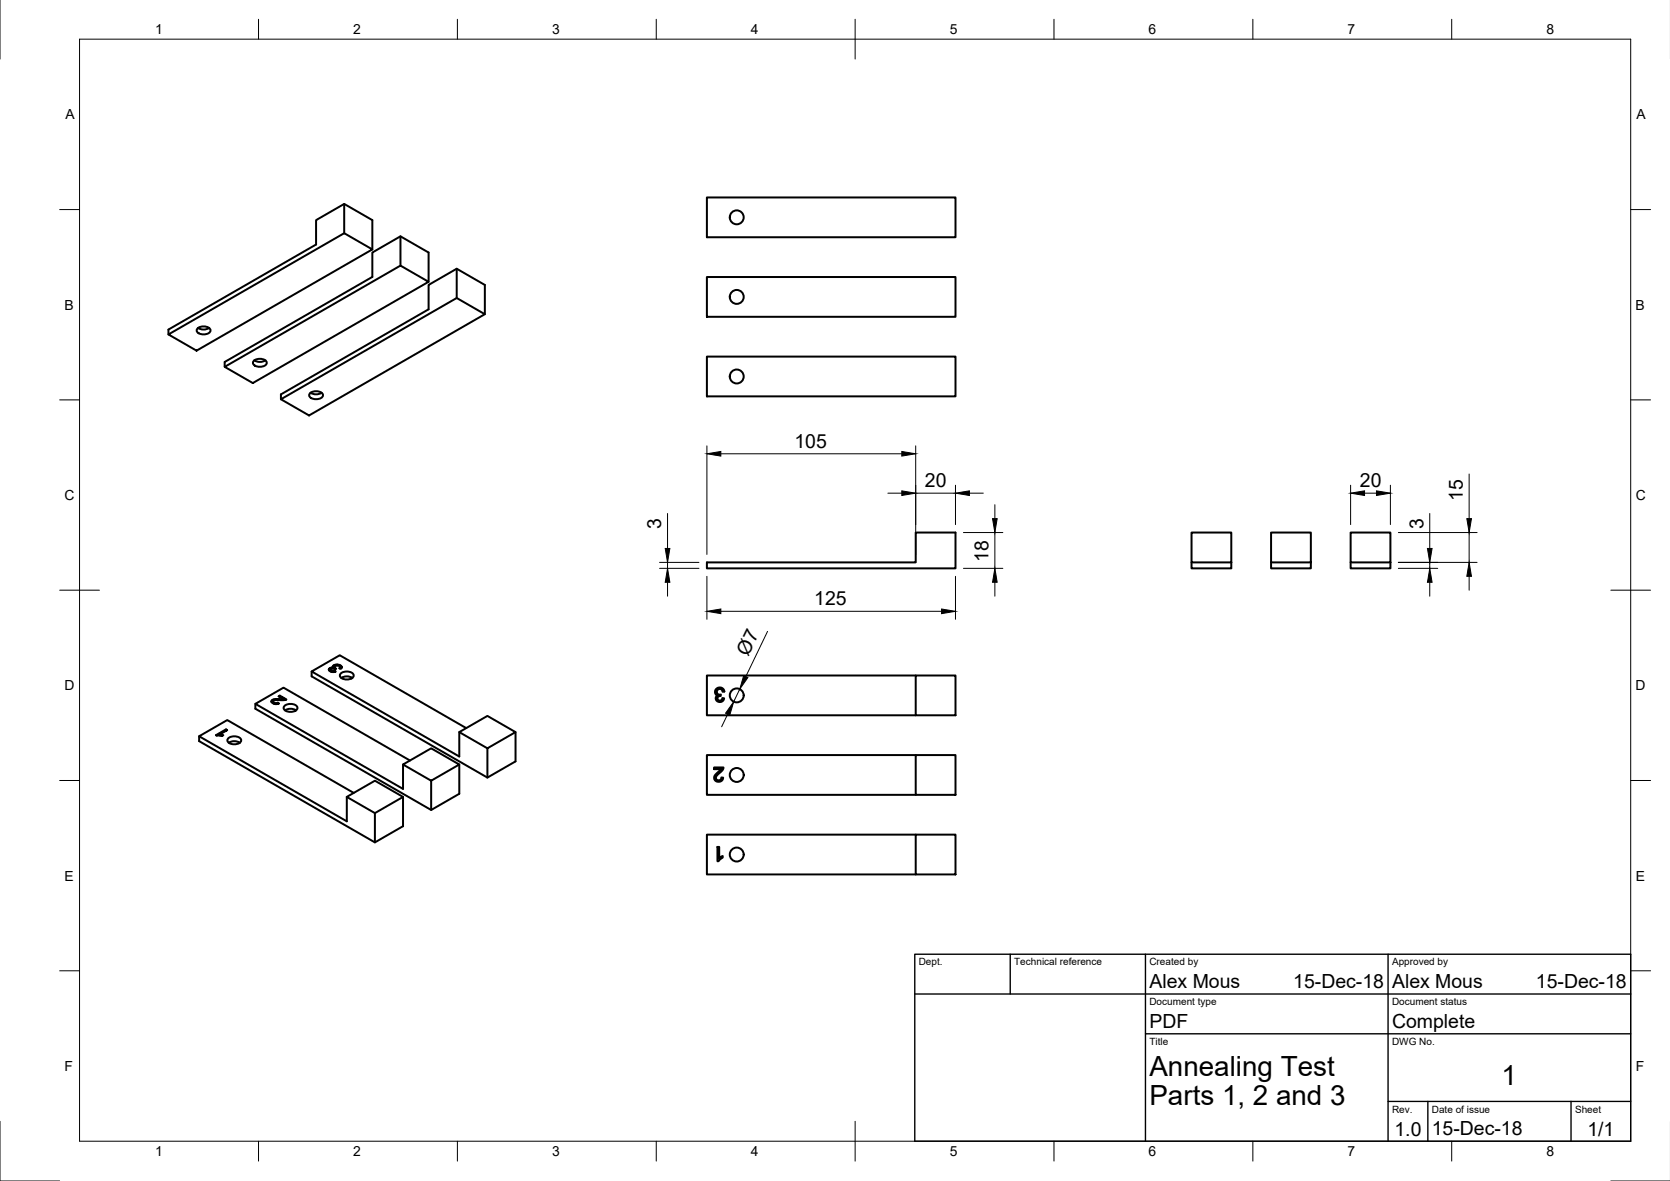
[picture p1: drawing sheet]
<svg xmlns="http://www.w3.org/2000/svg" width="420mm" height="297mm" viewBox="0 0 420 297" stroke-linecap="round" stroke-linejoin="round" font-family="sans-serif">
<!-- layer: Visible -->
<g fill="none" stroke="#000" stroke-width=".5">
<path d="M86.6 51.3v7.4M100.8 59.4v7.4M177.9 49.7h62.5v10h-62.5zM93.7 62.7v-7.3l-7.1-4.1-7.1 4.1v6.1l-37.1 21.4v1.2M107.8 70.9v-7.4l-7-4.1-7.1 4.1v6.2l-37.2 21.3v1.3M114.9 67.6v7.4M122 79v-7.3l-7.1-4.1-7.1 4.1v6.1l-37.1 21.4v1.2M177.9 69.7h62.5v10h-62.5zM42.4 84.1l44.2-25.4 7.1 4-44.2 25.5zM49.7 82.7a2.28 2.28 0 0 1 3.3 .2 1.51 1.51 0 0 1-2 1.2 1.34 1.34 0 0 1-1.5-1.2zM49.8 82.5a2.65 2.65 0 0 0 2.8 0M56.5 92.3l44.3-25.5 7 4.1-44.2 25.4z"/>
<path d="M63.8 90.8a2.28 2.28 0 0 1 3.3 .3 1.51 1.51 0 0 1-2 1.1 1.34 1.34 0 0 1-1.5-1.1zM64 90.6a2.65 2.65 0 0 0 2.8 0M78 98.9a2.28 2.28 0 0 1 3.3 .3 1.51 1.51 0 0 1-2 1.2 1.34 1.34 0 0 1-1.5-1.2zM78.1 98.8a2.65 2.65 0 0 0 2.8 0M177.9 89.7h62.5v10h-62.5zM70.7 100.4l44.2-25.4 7.1 4-44.2 25.5zM299.8 133.9h10v7.5h-10zM319.8 133.9h10v7.5h-10zM339.8 133.9h10v7.5h-10zM177.9 141.4h52.5v-7.5h10v9.1h-62.5zM299.8 141.4v1.6h10v-1.6M319.8 141.4v1.6h10v-1.6"/>
<path d="M339.8 141.4v1.6h10v-1.6M64.3 177v1.3l44.2 25.4 7.1-4.1v-7.3M68.6 176l-.3 .4 .2 .4 .9 .3 .8-.2-.3-.2 .1 .3M68.6 176.2l-.3 .3M68.9 176.7l-.2-.2 .2 .4M68.9 175.9l-.3 .1v.2l.3-.1M69.4 176.9l-.5-.2v.2l.5 .2M69.4 175.8l-.5 .1v.2l.5-.1M69.9 176.7l-.5 .2v.2l.5-.2M70.4 175l-.3 .1 1.2 .7M70.4 175.2h-.1M71 175.9l.3-.1v.3h-.3z"/>
<path d="M71 175.9l-1.6-.1v.2l1.6 .1M71.5 177.6a2.28 2.28 0 0 1 3.3 .3 1.51 1.51 0 0 1-2 1.1 1.34 1.34 0 0 1-1.4-1.1zM71.7 178.7a2.65 2.65 0 0 1 2.8 0M71.9 176l-1.5-.8v-.2l1.7 .9-.8 .2h-2.1l-.5 .4M78.4 168.9v1.2l44.2 25.5 7.1-4.1v-7.4M82.7 168.3l.1 .3 .4 .3h1.3l-.3-.2 .1 .3M82.7 168.5h.1M83 168l-.3 .5 .3-.2M83.3 168.7l-.2-.2 .2 .4M83.4 167.9l-.4 .1v.3l.4-.2M83.7 167.6l.1 .6M83.7 168.8l-.4-.1v.2l.4 .1"/>
<path d="M83.8 168l-.4-.1v.2h.4M84 167.3l-.3 .4M84 167.5l-.3 .3M84.1 167.8l.4-.4h.6l.5 .3-.1 .4M84.2 168.7l-.5 .1v.2l.5-.1M84.3 168.1l-.2-.3 .2 .5M84.4 168.3l-.1-.2 .3 .1-.3 .1-.8-.2-.4 .4M84.8 167.1l-.8 .2v.2l.8-.2M85.6 167.7l-.2 .4 .3 .1 .3-.4-.4-.4 .4 .5M85.6 167.4l-.8-.3v.2l.8 .3M85.7 169.4a2.28 2.28 0 0 1 3.3 .3 1.51 1.51 0 0 1-2 1.2 1.34 1.34 0 0 1-1.5-1.2zM85.9 170.5a2.65 2.65 0 0 1 2.7 0"/>
<path d="M180.2 173.2l.5-.2 .7-.1 .7 .7 .1 .3-.4 .1-.3-.6-.6-.1-.5 .5 .2 .7 .8 .2-.1 .4-.7 .3 .1 .7 .6 .1 .5-.6h.4l-.2 .5-.5 .4h-.8l-.6-.6v-.5l.5-.5-.5-.2-.2-.4 .1-.7zM230.4 169.9h10v10h-10zM230.4 169.9h-52.5v10h52.5M50.1 185.2v1.2l44.2 25.5 7.1-4.1v-7.4M55.7 184.8h-.5v.2h.5M56.9 183.4l-2.6 1.5 1.6 .2 .3-.2-.5-.1v.2l.2 .1M56.9 183.6l-2.4 1.4M57 183.7l-.1-.3 .3 .2-2 1.2M57.4 185.7a2.28 2.28 0 0 1 3.3 .3 1.51 1.51 0 0 1-2 1.2 1.34 1.34 0 0 1-1.5-1.2zM57.6 186.8a2.65 2.65 0 0 1 2.7 0M89 199.4l-31.8-18.3-7.1 4.1 37.1 21.4v-6.2M101.4 192.3l7.1-4.1 7.1 4.1-7.1 4.1z"/>
<path d="M103.1 191.3l-31.8-18.3-7 4 37.1 21.4v-6.1M108.5 196.4v7.3M115.6 184.1l7-4 7.1 4-7.1 4.1zM117.3 183.1l-31.8-18.3-7.1 4.1 37.2 21.4v-6.2M122.6 188.2v7.4M179.7 193h2.3l-.2 .7-1.3 1.2-.4 .6 .2 .5 .5 .3 .5-.2 .2-.6 .4 .1-.1 .6-.5 .3h-1.1l-.4-.4-.1-.5 .3-.7 1.4-1.4h-1.7zM230.4 189.9h10v10h-10zM230.4 189.9h-52.5v10h52.5M87.2 200.4l7.1-4 7.1 4-7.1 4.1zM94.3 204.5v7.4M180.5 213h.4v2.8l.9-.5v.4l-1 .9h-.3zM230.4 209.9h10v10h-10z"/>
<path d="M230.4 209.9h-52.5v10h52.5"/>
<circle cx="185.4" cy="54.7" r="1.75"/>
<circle cx="185.4" cy="74.7" r="1.75"/>
<circle cx="185.4" cy="94.7" r="1.75"/>
<circle cx="185.4" cy="174.9" r="1.75"/>
<circle cx="185.4" cy="194.9" r="1.75"/>
<circle cx="185.4" cy="214.9" r="1.75"/>
</g>
<!-- layer: Visible Narrow -->
<path d="M70.4 175.8v.3" fill="none" stroke="#000" stroke-width=".35"/>
<!-- layer: Border -->
<g fill="none" stroke="#000" stroke-width=".25">
<path d="M0 -.1v15M20 9.9h390.3v277.1h-390.3zM65 4.8v5.1M115.1 4.8v5.1M165.1 4.8v5.1M215.1 4.8v10.1M265.2 4.8v5.1M315.2 4.8v5.1M365.2 4.8v5.1M15 52.7h5M410.3 52.7h5M15 100.6h5"/>
<path d="M410.3 100.6h5M15 148.4h10M405.3 148.4h10M15 196.3h5M410.3 196.3h5M15 244.2h5M410.3 244.2h5M0 282v15h15M65 287v5M115.1 287v5M165.1 287v5M215.1 282v10"/>
<path d="M265.2 287v5M315.2 287v5M365.2 287v5M405.3 297h14.9"/>
</g>
<!-- layer: TitleBlock -->
<path d="M230.2 240h180.1v47h-180.1zM230.2 250h180.1M254.2 240v10M288.2 240v47M349.2 240v47M288.2 260h122.1M349.2 277h61.1M359.2 277v10M395.3 277v10" fill="none" stroke="#000" stroke-width=".35"/>
<!-- layer: Dimensions -->
<g fill="none" stroke="#000" stroke-width=".25">
<path d="M177.9 112.1v27.3M181.4 114.1h45.5M230.4 112.1v27.3M369.6 119.2v11.2M167.9 129.2v8.7M223.4 124h3.5M230.4 124h10M240.4 122v9.9M242.4 133.9h9.9M243.9 124h3.5M250.3 126.9v3.5M250.3 133.9v9.1"/>
<path d="M339.8 122v9.9M343.3 124h3M349.8 122v9.9M351.8 133.9h19.8M359.7 129.2v8.7M369.6 133.9v7.5M165.9 143h10M165.9 141.4h10M167.9 141.4v1.6M167.9 146.5v3.5M177.9 145v10.8M181.4 153.8h55.5"/>
<path d="M193.1 158.8l-5.5 11.4M240.4 145v10.8M242.4 143h9.9M250.3 146.5v3.5M351.8 143h9.9M351.8 141.4h19.8M359.7 141.4v1.6M359.7 146.5v3.5M369.6 145v3.5M183.1 179.6l-1.5 3.2M186.1 173.3l-1.5 3.2"/>
</g>
<g fill="#000" stroke="#000" stroke-width=".25">
<path d="M177.9 114.1l3.5-.6v1.2zM226.9 113.5l3.5 .6-3.5 .6zM167.4 137.9h1.1l-.6 3.5zM226.9 123.5l3.5 .5-3.5 .6zM240.4 124l3.5-.5v1.1zM249.7 130.4h1.2l-.6 3.5zM339.8 124l3.5-.5v1.1zM346.3 123.5l3.5 .5-3.5 .6zM359.1 137.9h1.2l-.6 3.5zM369 130.4h1.2l-.6 3.5zM167.9 143l.6 3.5h-1.1zM177.9 153.8l3.5-.6v1.1z"/>
<path d="M236.9 153.2l3.5 .6-3.5 .5zM250.3 143l.6 3.5h-1.2zM359.7 143l.6 3.5h-1.2zM369.6 141.4l.6 3.6h-1.2zM184.6 176.5l-1 3.4-1-.5zM187.1 169.9l1.1 .5-2.1 2.9z"/>
</g>
<g font-size="7">
<text x="289.2" y="270.5">Annealing Test</text>
<text x="377.8" y="272.9">1</text>
<text x="289.2" y="278">Parts 1, 2 and 3</text>
</g>
<g font-size="4.9">
<text x="199.9" y="112.6">105</text>
<text x="232.7" y="122.5">20</text>
<text x="342.1" y="122.5">20</text>
<text x="368.1" y="126" transform="rotate(-90 368.1 126)">15</text>
<text x="166.4" y="133.1" transform="rotate(-90 166.4 133.1)">3</text>
<text x="358.2" y="133.1" transform="rotate(-90 358.2 133.1)">3</text>
<text x="248.7" y="141.3" transform="rotate(-90 248.7 141.3)">18</text>
<text x="204.9" y="152.2">125</text>
<text x="188.2" y="165.1" transform="rotate(-64 188.2 165.1)">Ø7</text>
<text x="289.2" y="248.5">Alex Mous</text>
<text x="325.4" y="248.5">15-Dec-18</text>
<text x="350.2" y="248.5">Alex Mous</text>
<text x="386.4" y="248.5">15-Dec-18</text>
<text x="289.2" y="258.5">PDF</text>
<text x="350.2" y="258.5">Complete</text>
<text x="350.8" y="285.7">1.0</text>
<text x="360.2" y="285.5">15-Dec-18</text>
<text x="399.4" y="285.7">1/1</text>
</g>
<g font-size="3.5">
<text x="39" y="8.6">1</text>
<text x="88.9" y="8.6">2</text>
<text x="138.9" y="8.6">3</text>
<text x="188.9" y="8.6">4</text>
<text x="239" y="8.6">5</text>
<text x="288.9" y="8.6">6</text>
<text x="339" y="8.6">7</text>
<text x="389.1" y="8.6">8</text>
<text x="16.4" y="30">A</text>
<text x="411.7" y="30">A</text>
<text x="16.2" y="77.9">B</text>
<text x="411.5" y="77.9">B</text>
<text x="16.3" y="125.8">C</text>
<text x="411.5" y="125.8">C</text>
<text x="16.2" y="173.6">D</text>
<text x="411.5" y="173.6">D</text>
<text x="16.3" y="221.5">E</text>
<text x="411.5" y="221.5">E</text>
<text x="16.3" y="269.4">F</text>
<text x="411.5" y="269.4">F</text>
<text x="39" y="290.8">1</text>
<text x="88.9" y="290.8">2</text>
<text x="138.9" y="290.8">3</text>
<text x="188.9" y="290.8">4</text>
<text x="239" y="290.8">5</text>
<text x="288.9" y="290.8">6</text>
<text x="339" y="290.8">7</text>
<text x="389.1" y="290.8">8</text>
</g>
<g font-size="2.5">
<text x="231.2" y="242.8">Dept.</text>
<text x="255.2" y="242.8">Technical reference</text>
<text x="289.2" y="242.8">Created by</text>
<text x="350.2" y="242.8">Approved by</text>
<text x="289.2" y="252.8">Document type</text>
<text x="350.2" y="252.8">Document status</text>
<text x="289.2" y="262.8">Title</text>
<text x="350.2" y="262.8">DWG No.</text>
<text x="350.2" y="279.8">Rev.</text>
<text x="360.2" y="279.8">Date of issue</text>
<text x="396.3" y="279.8">Sheet</text>
</g>
</svg>
